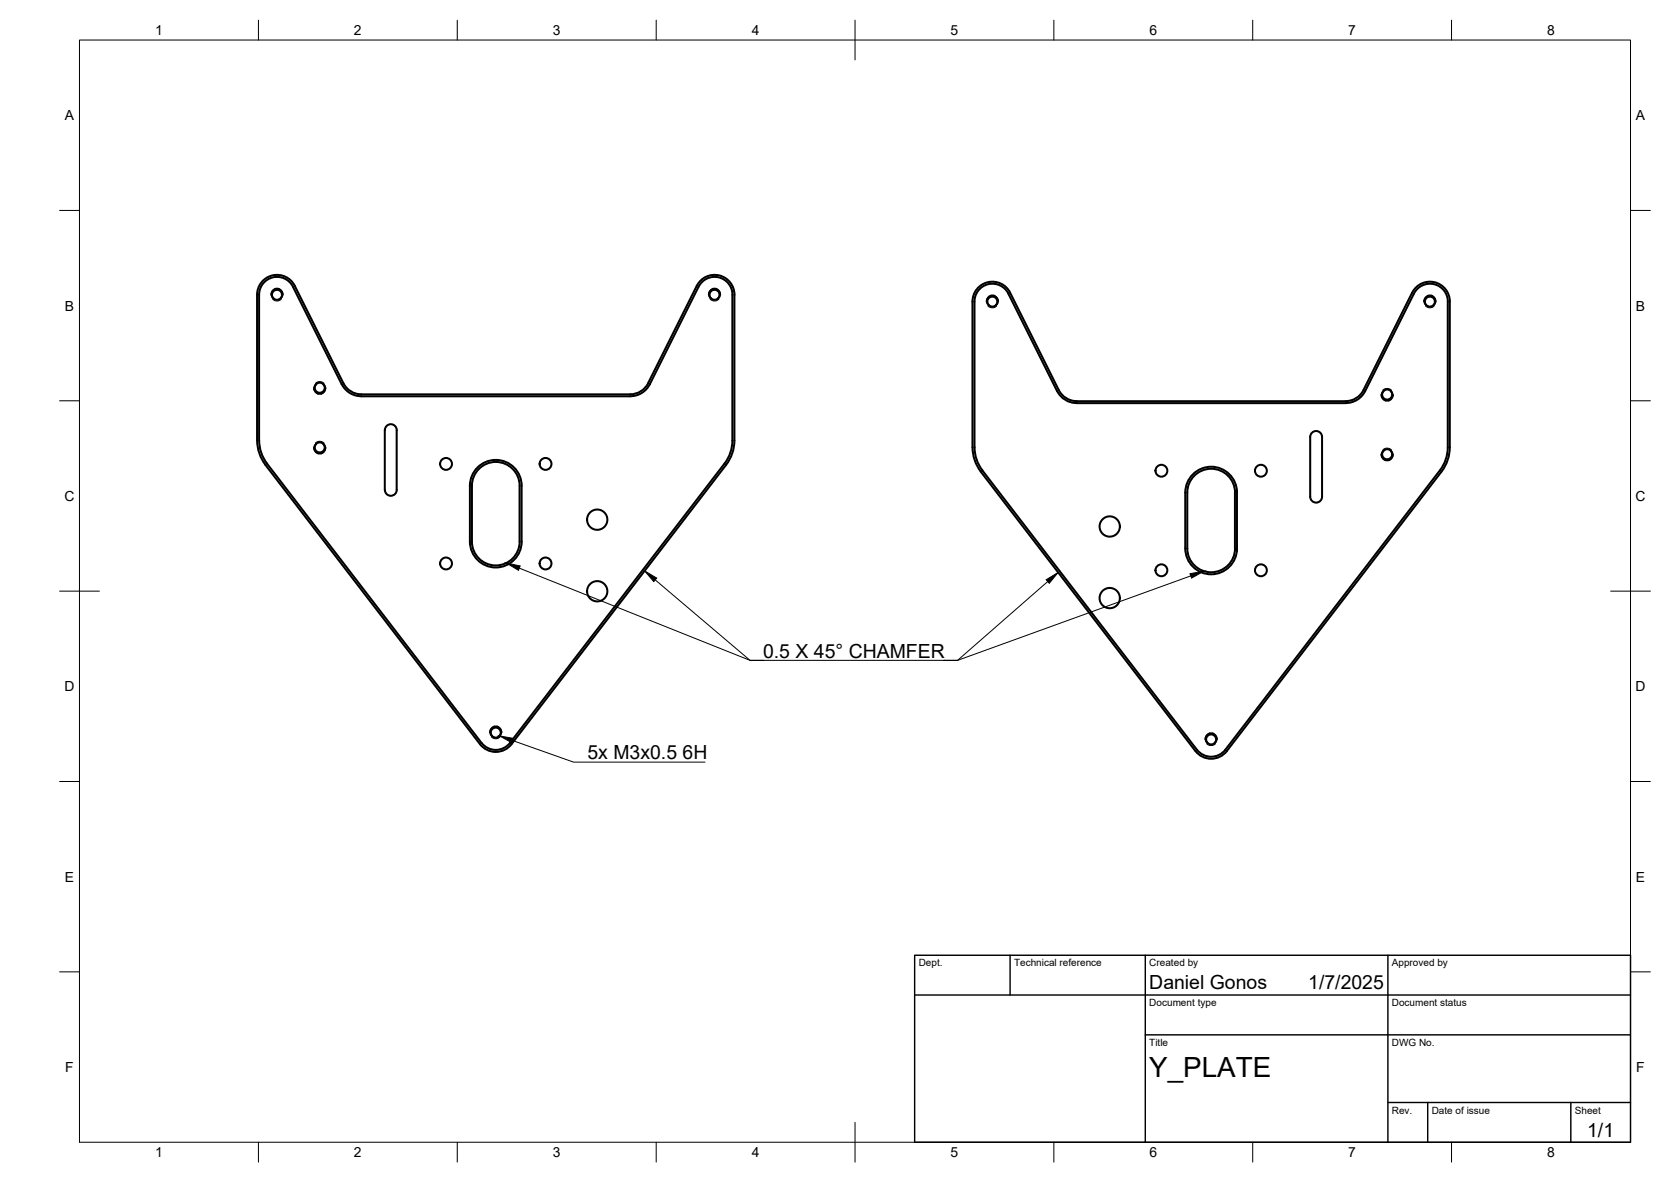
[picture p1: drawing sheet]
<svg xmlns="http://www.w3.org/2000/svg" width="420mm" height="297mm" viewBox="0 0 420 297" stroke-linecap="round" stroke-linejoin="round" font-family="sans-serif">
<!-- layer: Visible -->
<g fill="none" stroke="#000" stroke-width=".51">
<path d="M64.6 74.1a5 5 0 0 1 3.9-4.9 5 5 0 0 1 5.6 2.6l12.3 24.5M64.6 74.1v36.6M65.2 74.1v36.6M68.7 74.9a1.26 1.26 0 0 1 .1-1.7 1.26 1.26 0 0 1 1.7 0 1.26 1.26 0 0 1 .1 1.7M69.2 72.6a1.41 1.41 0 0 0-.5 2.3M69.3 72.6a1.4 1.4 0 0 1 1.5 .6 1.4 1.4 0 0 1-.2 1.7M70.6 74.9a1.26 1.26 0 0 1-1.9 0M73.7 72.1l12.2 24.4a5.6 5.6 0 0 0 4.9 3.1h67.7a5.5 5.5 0 0 0 4.9-3.1l12.2-24.4M73.7 72.1a4.5 4.5 0 0 0-5.1-2.4 4.5 4.5 0 0 0-3.4 4.4M175.7 72.1a4.5 4.5 0 0 1 5-2.4 4.5 4.5 0 0 1 3.5 4.4M178.7 74.9a1.38 1.38 0 0 1 0-1.9 1.38 1.38 0 0 1 1.9 0 1.38 1.38 0 0 1 0 1.9M178.7 74.9a1.26 1.26 0 0 1 .1-1.7 1.26 1.26 0 0 1 1.7 0 1.26 1.26 0 0 1 .1 1.7"/>
<path d="M180.6 74.9a1.26 1.26 0 0 1-1.9 0M184.1 74.1v36.6a9.5 9.5 0 0 1-1.9 5.8l-54 70.2a4.5 4.5 0 0 1-7.1 0l-54-70.2a9.5 9.5 0 0 1-1.9-5.8M184.7 74.1v36.6a10 10 0 0 1-2.1 6.1l-54 70.2a5 5 0 0 1-7.9 0l-54-70.2M184.7 74.1a5 5 0 0 0-3.9-4.9 5 5 0 0 0-5.6 2.6l-12.3 24.5M248.6 76.6a1.26 1.26 0 0 1 0-1.7 1.26 1.26 0 0 1 1.8 0 1.26 1.26 0 0 1 .1 1.7M254 73.6l12.2 24.4a5 5 0 0 0 4.5 2.8M254 73.6a5 5 0 0 0-5.6-2.7 5 5 0 0 0-3.9 4.9v36.6a10.2 10.2 0 0 0 2.1 6.1l54 70.2a5 5 0 0 0 7.9 0M355 73.6l-12.2 24.4a5 5 0 0 1-4.4 2.8h-67.7M355.1 73.6a5 5 0 0 1 5.6-2.7 5 5 0 0 1 3.8 4.9v36.6a10 10 0 0 1-2 6.1l-54 70.2M358.5 74.7a1.37 1.37 0 0 1 2 0 1.37 1.37 0 0 1 0 1.9 1.26 1.26 0 0 0-.1-1.7 1.26 1.26 0 0 0-1.7 0 1.26 1.26 0 0 0-.1 1.7l-.3-.4a1.37 1.37 0 0 1 .2-1.5zM358.6 76.6a1.26 1.26 0 0 0 1.9 0M79.4 96.6l-.2 .3a1.42 1.42 0 0 0 .8 2"/>
<path d="M79.4 96.6a1.26 1.26 0 0 0 .1 1.8 1.26 1.26 0 0 0 1.8 0 1.26 1.26 0 0 0 0-1.8M80 98.9h.8M81.3 96.6l.3 .3a1.42 1.42 0 0 1-.8 2M81.4 96.6a1.26 1.26 0 0 0-2 0M86.4 96.3a5 5 0 0 0 4.4 2.8M90.8 99.1h67.7M163 96.3a5 5 0 0 1-4.5 2.8M265.8 98.3l-12.3-24.5a4.5 4.5 0 0 0-5-2.4 4.5 4.5 0 0 0-3.5 4.4v36.6a9.7 9.7 0 0 0 2 5.8M265.8 98.3a5.5 5.5 0 0 0 4.9 3M343.3 98.3l12.2-24.5a4.5 4.5 0 0 1 5.1-2.4 4.5 4.5 0 0 1 3.4 4.4v36.6a9.5 9.5 0 0 1-1.9 5.8l-54 70.2a4.5 4.5 0 0 1-7.1 0l-54-70.2M343.3 98.3a5.5 5.5 0 0 1-4.9 3M347.7 98.5l.1-.2a1.26 1.26 0 0 0 .1 1.8 1.26 1.26 0 0 0 1.8 0 1.26 1.26 0 0 0 0-1.8 1.37 1.37 0 0 1 .1 1.9 1.37 1.37 0 0 1-1.9 .2 1.37 1.37 0 0 1-.2-1.9z"/>
<path d="M347.8 98.3a1.26 1.26 0 0 1 1.9 0M64.7 110.7a10 10 0 0 0 2 6.1M79.4 111.6l-.2 .3a1.4 1.4 0 0 0 .8 2M79.4 111.6a1.26 1.26 0 0 0 .1 1.7 1.26 1.26 0 0 0 1.8 0 1.26 1.26 0 0 0 0-1.7M81.3 111.6a1.37 1.37 0 0 1 .3 1.7 1.37 1.37 0 0 1-1.6 .6M81.4 111.6a1.26 1.26 0 0 0-2 0M96.8 108.1v15M96.8 108.1a1.49 1.49 0 0 1 1.5-1.5 1.49 1.49 0 0 1 1.5 1.5l-.1 15M270.7 101.3h67.6M330 108.6a1.49 1.49 0 0 1 1.6-.1 1.49 1.49 0 0 1 .8 1.3v15a1.49 1.49 0 0 1-1.5 1.5 1.49 1.49 0 0 1-1.5-1.5v-15l.1-.5zM347.8 113.3a1.26 1.26 0 0 1 1.9 0M348.4 115.6h.8"/>
<path d="M349.7 113.3a1.26 1.26 0 0 1-.1 1.8 1.26 1.26 0 0 1-1.7 0 1.26 1.26 0 0 1-.1-1.8l-.2 .3a1.4 1.4 0 0 0 .8 2M349.7 113.3l.4 .5v.7a1.45 1.45 0 0 1-.9 1.1M96.8 123.1a1.49 1.49 0 0 0 1.5 1.5 1.49 1.49 0 0 0 1.5-1.5M130.6 122.1v14M130.7 122.1a6 6 0 0 0-6-6 6 6 0 0 0-6 6v14a6 6 0 0 0 6 6 6 6 0 0 0 6-6M131.1 122.1v14M131.2 122.1a6.5 6.5 0 0 0-6.5-6.5 6.5 6.5 0 0 0-6.5 6.5v14a6.5 6.5 0 0 0 6.5 6.5 6.5 6.5 0 0 0 6.5-6.5M298 123.8a6.5 6.5 0 0 1 6.5-6.5 6.5 6.5 0 0 1 6.5 6.5M298 123.8v14M298 137.8a6.5 6.5 0 0 0 6.5 6.5 6.5 6.5 0 0 0 6.5-6.5M298.5 137.8a6 6 0 0 0 6 6 6 6 0 0 0 6-6M298.5 123.8a6 6 0 0 1 6-6 6 6 0 0 1 6 6"/>
<path d="M298.5 123.8v14M310.5 123.8v14M311 123.8v14M123.7 184.9a1.38 1.38 0 0 1 0-1.9 1.38 1.38 0 0 1 1.9 0 1.38 1.38 0 0 1 0 1.9M125.6 184.9a1.26 1.26 0 0 0-.1-1.7 1.26 1.26 0 0 0-1.7 0 1.26 1.26 0 0 0-.1 1.7M125.6 184.9a1.26 1.26 0 0 1-1.9 0M303.6 186.7a1.38 1.38 0 0 1-.1-2 1.38 1.38 0 0 1 2 0 1.38 1.38 0 0 1 0 2M303.6 186.6a1.26 1.26 0 0 0 1.9 0M305.5 186.6a1.26 1.26 0 0 0-.1-1.7 1.26 1.26 0 0 0-1.8 0 1.26 1.26 0 0 0 0 1.8"/>
<circle cx="249.5" cy="75.7" r="1.37"/>
<circle cx="112.2" cy="116.6" r="1.49"/>
<circle cx="137.2" cy="116.6" r="1.49"/>
<circle cx="292" cy="118.3" r="1.49"/>
<circle cx="317" cy="118.3" r="1.49"/>
<circle cx="150.2" cy="130.6" r="2.55"/>
<circle cx="279" cy="132.3" r="2.55"/>
<circle cx="112.2" cy="141.6" r="1.49"/>
<circle cx="137.2" cy="141.6" r="1.49"/>
<circle cx="150.2" cy="148.6" r="2.55"/>
<circle cx="279" cy="150.3" r="2.55"/>
<circle cx="292" cy="143.3" r="1.49"/>
<circle cx="317" cy="143.3" r="1.49"/>
</g>
<!-- layer: Hidden -->
<g fill="none" stroke="#000" stroke-width=".25">
<path d="M68.6 75.2l.9 .4h.6l.6-.4M69.3 72.6l-.9 .6-.3 .9M70 72.6l.9 .6 .3 .9M178.6 75.2l.9 .4h.6l.6-.4M179.3 72.6l-.9 .6-.3 .9M180.1 72.6l.9 .7 .2 .8M248.4 76.9l1 .5 .7-.1 .5-.4M249.1 74.3l-.8 .5-.3 1M249.9 74.3l.8 .5 .4 1M358.5 76.9l.9 .5 .7-.1 .5-.4M359.1 74.3l-.7 .5-.4 1M359.9 74.3l.8 .5 .4 1"/>
<path d="M78.8 97.4l.4 1 .8 .5M79.3 96.3l1-.4 .7 .1 .5 .3M81.9 97.4l-.2 .9-.9 .6M347.2 99.1l.3 .9 .9 .7M347.7 98.1l.9-.5 .7 .1 .6 .4M350.3 99.1l-.2 .9-.9 .6M78.8 112.4l.4 1 .8 .5M79.3 111.3l.9-.4 .7 .1 .6 .3M81.9 112.4l-.2 .9-.9 .6M347.2 114.1l.4 1 .8 .5M347.7 113.1l1-.5 .6 .1 .6 .4M350.3 114.1l-.2 .9-.9 .6"/>
<path d="M124.2 182.6l-.7 .5-.4 1.1M125.1 182.6l.8 .6 .3 .9M125.7 185.2l-1 .5-1.1-.5M303.4 186.9l.9 .5 .7-.1 .6-.4M304.1 184.3l-.8 .6-.3 1M304.9 184.3l.9 .7 .3 .9"/>
</g>
<!-- layer: BORDER -->
<g fill="none" stroke="#000" stroke-width=".25">
<path d="M20 10.1h390v276.9h-390zM65 5.1v5M115 5.1v5M165 5.1v5M215 5.1v10M265 5.1v5M315 5.1v5M365 5.1v5M15 52.9h5M410 52.9h5M15 100.7h5M410 100.7h5"/>
<path d="M15 148.6h10M405 148.6h10M15 196.4h5M410 196.4h5M15 244.2h5M410 244.2h5M65 287v5M115 287v5M165 287v5M215 282.1v9.9M265 287v5M315 287v5"/>
<path d="M365 287v5"/>
</g>
<!-- layer: TITLEBLOCK -->
<path d="M230 240.1h180v46.9h-180zM230 250h180M254 240.1v9.9M288 240.1v46.9M349 240.1v46.9M288 260.1h122M349 277.1h61M359 277.1v9.9M395 277.1v9.9" fill="none" stroke="#000" stroke-width=".36"/>
<!-- layer: Leaders -->
<path d="M127.3 141.5l3.5 .7-.4 1.1zM162.1 143.5l3 1.8-.7 .9zM263.1 145.7l3-1.9-2.3 2.8zM299.2 144.2l3.5-.7-3.1 1.8z" fill="#000" stroke="#000" stroke-width=".25"/>
<path d="M130.6 142.8l58 23.2h3.5M164.7 145.7l23.9 20.3h48.9M299.4 144.7l-58.6 21.3h-3.5h3.5l22.6-19.9" fill="none" stroke="#000" stroke-width=".25"/>
<!-- layer: Hole Notes -->
<path d="M125.6 184.9l3.5 .7-.4 1.1z" fill="#000" stroke="#000" stroke-width=".25"/>
<path d="M128.9 186.1l15.3 5.4h33.1" fill="none" stroke="#000" stroke-width=".25"/>
<text font-size="7" x="289" y="270.6">Y_PLATE</text>
<g font-size="4.9">
<text x="191.9" y="165.3">0.5 X 45° CHAMFER</text>
<text x="147.7" y="190.8">5x M3x0.5</text>
<text x="171.6" y="190.8">6H</text>
<text x="289" y="248.5">Daniel Gonos</text>
<text x="329" y="248.5">1/7/2025</text>
<text x="399.1" y="285.7">1/1</text>
</g>
<g font-size="3.5">
<text x="39" y="8.8">1</text>
<text x="89" y="8.8">2</text>
<text x="139" y="8.8">3</text>
<text x="189" y="8.8">4</text>
<text x="239" y="8.8">5</text>
<text x="289" y="8.8">6</text>
<text x="339" y="8.8">7</text>
<text x="389" y="8.8">8</text>
<text x="16.3" y="30.2">A</text>
<text x="411.3" y="30.2">A</text>
<text x="16.3" y="78">B</text>
<text x="411.3" y="78">B</text>
<text x="16.2" y="125.9">C</text>
<text x="411.2" y="125.9">C</text>
<text x="16.2" y="173.7">D</text>
<text x="411.2" y="173.7">D</text>
<text x="16.3" y="221.6">E</text>
<text x="411.3" y="221.6">E</text>
<text x="16.4" y="269.4">F</text>
<text x="411.4" y="269.4">F</text>
<text x="39" y="290.8">1</text>
<text x="89" y="290.8">2</text>
<text x="139" y="290.8">3</text>
<text x="189" y="290.8">4</text>
<text x="239" y="290.8">5</text>
<text x="289" y="290.8">6</text>
<text x="339" y="290.8">7</text>
<text x="389" y="290.8">8</text>
</g>
<g font-size="2.5">
<text x="231" y="242.9">Dept.</text>
<text x="255" y="242.9">Technical reference</text>
<text x="289" y="242.9">Created by</text>
<text x="350" y="242.9">Approved by</text>
<text x="289" y="252.8">Document type</text>
<text x="350" y="252.8">Document status</text>
<text x="289" y="262.9">Title</text>
<text x="350" y="262.9">DWG No.</text>
<text x="350" y="279.9">Rev.</text>
<text x="360" y="279.9">Date of issue</text>
<text x="396" y="279.9">Sheet</text>
</g>
</svg>
